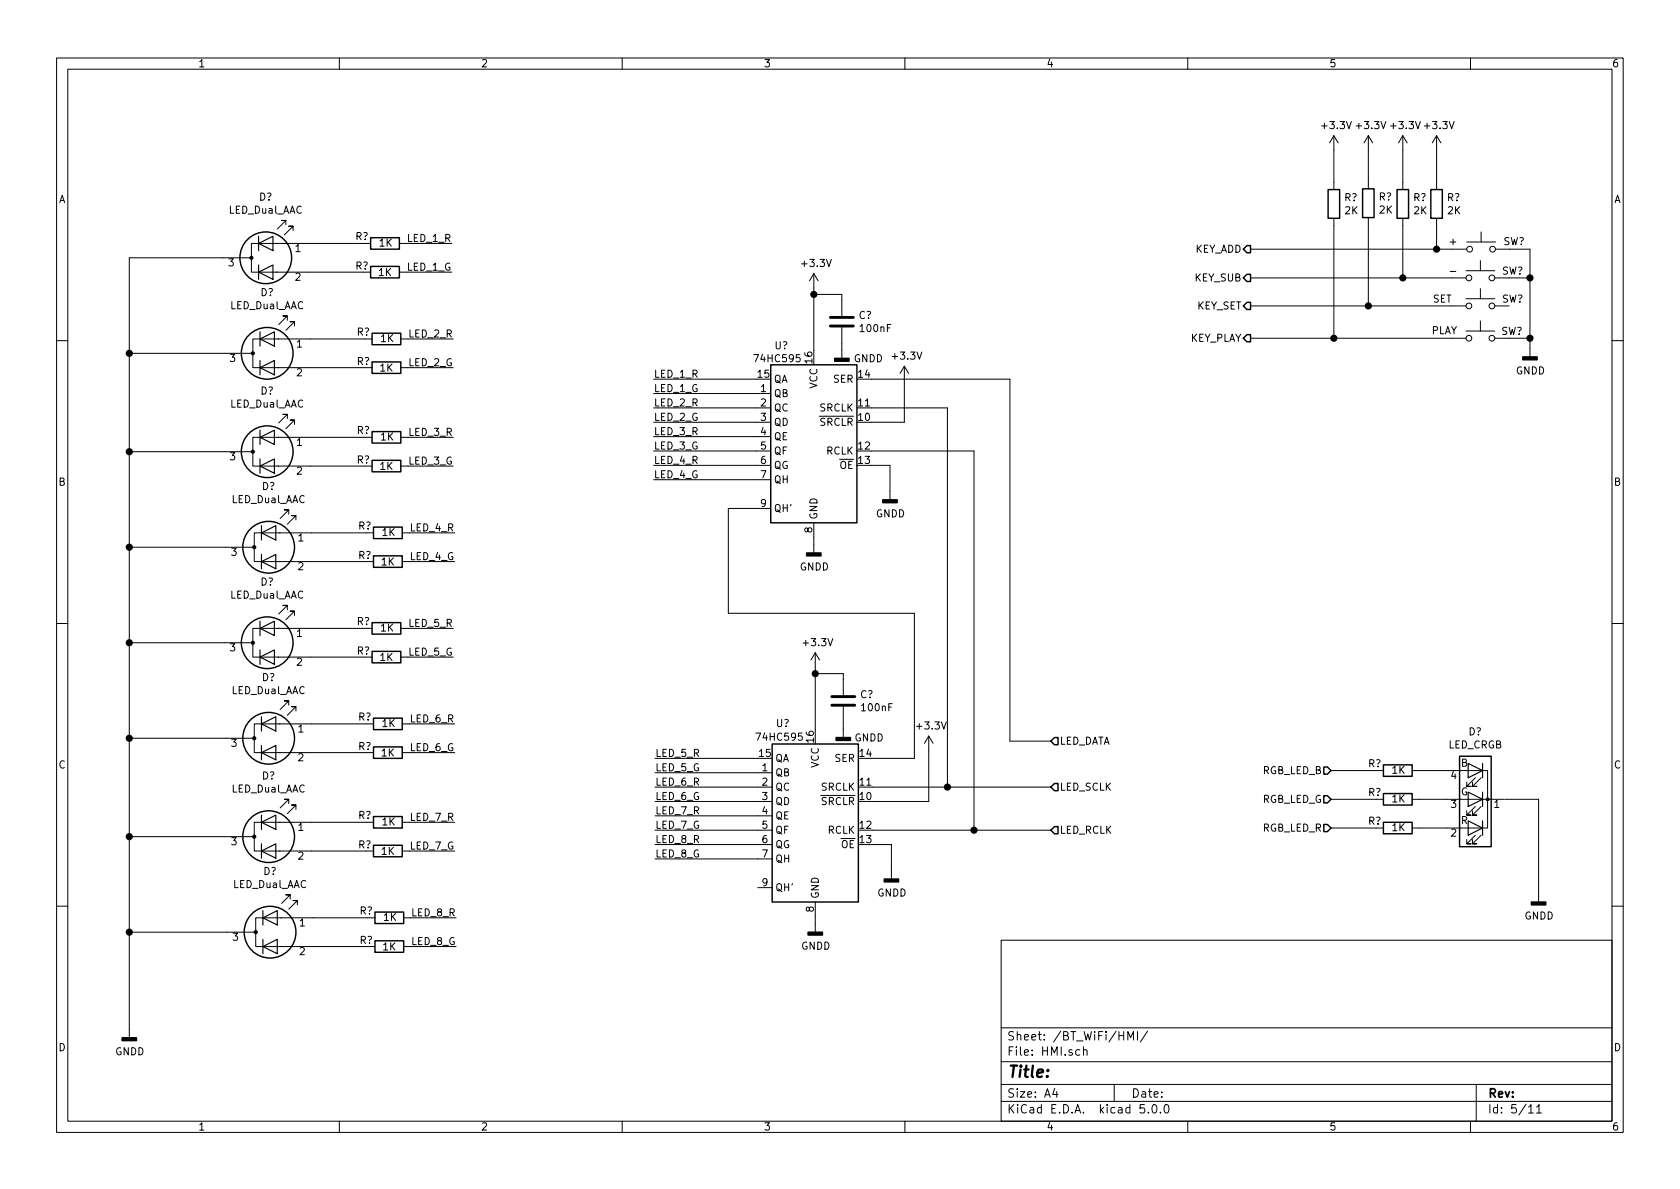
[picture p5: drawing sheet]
EESchema Schematic File Version 4
LIBS:DAC-cache
LIBS:ZK_Power-cache
EELAYER 26 0
EELAYER END
$Descr A4 11693 8268
encoding utf-8
Sheet 5 11
Title ""
Date ""
Rev ""
Comp ""
Comment1 ""
Comment2 ""
Comment3 ""
Comment4 ""
$EndDescr
$Comp
L Switch:SW_Push SW?
U 1 1
P 10310 1725
AR Path="/5B9CDC3B/5BAD1C0E" Ref="SW?"  Part="1" 
AR Path="/5B9CDC3B/5BACD452/5BAD1C0E" Ref="SW?"  Part="1" 
F 0 "SW?" H 10540 1780 50  0000 C CNN
F 1 "+" H 10115 1780 50  0000 C CNN
F 2 "" H 10310 1925 50  0001 C CNN
F 3 "" H 10310 1925 50  0001 C CNN
	1    10310 1725
	1    0    0    -1  
$EndComp
$Comp
L Switch:SW_Push SW?
U 1 1
P 10305 1925
AR Path="/5B9CDC3B/5BAD1C15" Ref="SW?"  Part="1" 
AR Path="/5B9CDC3B/5BACD452/5BAD1C15" Ref="SW?"  Part="1" 
F 0 "SW?" H 10530 1975 50  0000 C CNN
F 1 "-" H 10115 1975 50  0000 C CNN
F 2 "" H 10305 2125 50  0001 C CNN
F 3 "" H 10305 2125 50  0001 C CNN
	1    10305 1925
	1    0    0    -1  
$EndComp
$Comp
L Switch:SW_Push SW?
U 1 1
P 10305 2120
AR Path="/5B9CDC3B/5BAD1C1C" Ref="SW?"  Part="1" 
AR Path="/5B9CDC3B/5BACD452/5BAD1C1C" Ref="SW?"  Part="1" 
F 0 "SW?" H 10530 2170 50  0000 C CNN
F 1 "SET" H 10040 2170 50  0000 C CNN
F 2 "" H 10305 2320 50  0001 C CNN
F 3 "" H 10305 2320 50  0001 C CNN
	1    10305 2120
	1    0    0    -1  
$EndComp
$Comp
L Switch:SW_Push SW?
U 1 1
P 10305 2345
AR Path="/5B9CDC3B/5BAD1C23" Ref="SW?"  Part="1" 
AR Path="/5B9CDC3B/5BACD452/5BAD1C23" Ref="SW?"  Part="1" 
F 0 "SW?" H 10525 2395 50  0000 C CNN
F 1 "PLAY" H 10055 2400 50  0000 C CNN
F 2 "" H 10305 2545 50  0001 C CNN
F 3 "" H 10305 2545 50  0001 C CNN
	1    10305 2345
	1    0    0    -1  
$EndComp
Wire Wire Line
	10510 1725 10650 1725
Wire Wire Line
	10650 1725 10650 1925
$Comp
L power:GNDD #PWR?
U 1 1
P 10650 2415
AR Path="/5B9CDC3B/5BAD1C2C" Ref="#PWR?"  Part="1" 
AR Path="/5B9CDC3B/5BACD452/5BAD1C2C" Ref="#PWR?"  Part="1" 
F 0 "#PWR?" H 10650 2165 50  0001 C CNN
F 1 "GNDD" H 10654 2260 50  0000 C CNN
F 2 "" H 10650 2415 50  0001 C CNN
F 3 "" H 10650 2415 50  0001 C CNN
	1    10650 2415
	1    0    0    -1  
$EndComp
Wire Wire Line
	10505 1925 10650 1925
$Comp
L Device:R R?
U 1 1
P 9765 1410
AR Path="/5B9CDC3B/5BAD1C33" Ref="R?"  Part="1" 
AR Path="/5B9CDC3B/5BACD452/5BAD1C33" Ref="R?"  Part="1" 
F 0 "R?" H 9835 1456 50  0000 L CNN
F 1 "2K" H 9835 1365 50  0000 L CNN
F 2 "" V 9695 1410 50  0001 C CNN
F 3 "~" H 9765 1410 50  0001 C CNN
	1    9765 1410
	1    0    0    -1  
$EndComp
$Comp
L Device:R R?
U 1 1
P 10000 1410
AR Path="/5B9CDC3B/5BAD1C3A" Ref="R?"  Part="1" 
AR Path="/5B9CDC3B/5BACD452/5BAD1C3A" Ref="R?"  Part="1" 
F 0 "R?" H 10070 1456 50  0000 L CNN
F 1 "2K" H 10070 1365 50  0000 L CNN
F 2 "" V 9930 1410 50  0001 C CNN
F 3 "~" H 10000 1410 50  0001 C CNN
	1    10000 1410
	1    0    0    -1  
$EndComp
Wire Wire Line
	9765 1260 9765 1035
$Comp
L power:+3.3V #PWR?
U 1 1
P 9765 1035
AR Path="/5B9CDC3B/5BAD1C42" Ref="#PWR?"  Part="1" 
AR Path="/5B9CDC3B/5BACD452/5BAD1C42" Ref="#PWR?"  Part="1" 
F 0 "#PWR?" H 9765 885 50  0001 C CNN
F 1 "+3.3V" H 9780 1208 50  0000 C CNN
F 2 "" H 9765 1035 50  0001 C CNN
F 3 "" H 9765 1035 50  0001 C CNN
	1    9765 1035
	1    0    0    -1  
$EndComp
Wire Wire Line
	10000 1260 10000 1035
$Comp
L power:+3.3V #PWR?
U 1 1
P 10000 1035
AR Path="/5B9CDC3B/5BAD1C49" Ref="#PWR?"  Part="1" 
AR Path="/5B9CDC3B/5BACD452/5BAD1C49" Ref="#PWR?"  Part="1" 
F 0 "#PWR?" H 10000 885 50  0001 C CNN
F 1 "+3.3V" H 10015 1208 50  0000 C CNN
F 2 "" H 10000 1035 50  0001 C CNN
F 3 "" H 10000 1035 50  0001 C CNN
	1    10000 1035
	1    0    0    -1  
$EndComp
$Comp
L Device:R R?
U 1 1
P 9285 1410
AR Path="/5B9CDC3B/5BAD1C4F" Ref="R?"  Part="1" 
AR Path="/5B9CDC3B/5BACD452/5BAD1C4F" Ref="R?"  Part="1" 
F 0 "R?" H 9355 1456 50  0000 L CNN
F 1 "2K" H 9355 1365 50  0000 L CNN
F 2 "" V 9215 1410 50  0001 C CNN
F 3 "~" H 9285 1410 50  0001 C CNN
	1    9285 1410
	1    0    0    -1  
$EndComp
$Comp
L Device:R R?
U 1 1
P 9525 1405
AR Path="/5B9CDC3B/5BAD1C56" Ref="R?"  Part="1" 
AR Path="/5B9CDC3B/5BACD452/5BAD1C56" Ref="R?"  Part="1" 
F 0 "R?" H 9595 1451 50  0000 L CNN
F 1 "2K" H 9595 1360 50  0000 L CNN
F 2 "" V 9455 1405 50  0001 C CNN
F 3 "~" H 9525 1405 50  0001 C CNN
	1    9525 1405
	1    0    0    -1  
$EndComp
Wire Wire Line
	9285 1260 9285 1035
$Comp
L power:+3.3V #PWR?
U 1 1
P 9285 1035
AR Path="/5B9CDC3B/5BAD1C5E" Ref="#PWR?"  Part="1" 
AR Path="/5B9CDC3B/5BACD452/5BAD1C5E" Ref="#PWR?"  Part="1" 
F 0 "#PWR?" H 9285 885 50  0001 C CNN
F 1 "+3.3V" H 9300 1208 50  0000 C CNN
F 2 "" H 9285 1035 50  0001 C CNN
F 3 "" H 9285 1035 50  0001 C CNN
	1    9285 1035
	1    0    0    -1  
$EndComp
Wire Wire Line
	9525 1255 9525 1035
$Comp
L power:+3.3V #PWR?
U 1 1
P 9525 1035
AR Path="/5B9CDC3B/5BAD1C65" Ref="#PWR?"  Part="1" 
AR Path="/5B9CDC3B/5BACD452/5BAD1C65" Ref="#PWR?"  Part="1" 
F 0 "#PWR?" H 9525 885 50  0001 C CNN
F 1 "+3.3V" H 9540 1208 50  0000 C CNN
F 2 "" H 9525 1035 50  0001 C CNN
F 3 "" H 9525 1035 50  0001 C CNN
	1    9525 1035
	1    0    0    -1  
$EndComp
Wire Wire Line
	8705 1725 10000 1725
Wire Wire Line
	8705 1925 9765 1925
Wire Wire Line
	8705 2120 9525 2120
Wire Wire Line
	8705 2345 9285 2345
Wire Wire Line
	10000 1560 10000 1725
Connection ~ 10000 1725
Wire Wire Line
	10000 1725 10110 1725
Wire Wire Line
	9765 1560 9765 1925
Connection ~ 9765 1925
Wire Wire Line
	9765 1925 10105 1925
Wire Wire Line
	9525 1555 9525 2120
Connection ~ 9525 2120
Wire Wire Line
	9525 2120 10105 2120
Wire Wire Line
	9285 1560 9285 2345
Connection ~ 9285 2345
Wire Wire Line
	9285 2345 10105 2345
Connection ~ 10650 1925
Wire Wire Line
	10650 1925 10650 2345
Wire Wire Line
	10505 2345 10650 2345
Connection ~ 10650 2345
Wire Wire Line
	10650 2345 10650 2415
$Comp
L Device:LED_Dual_AAC D?
U 1 1
P 1850 1785
F 0 "D?" H 1850 2210 50  0000 C CNN
F 1 "LED_Dual_AAC" H 1850 2119 50  0000 C CNN
F 2 "" H 1850 1785 50  0001 C CNN
F 3 "~" H 1850 1785 50  0001 C CNN
	1    1850 1785
	1    0    0    -1  
$EndComp
$Comp
L Device:R R?
U 1 1
P 2680 1685
F 0 "R?" V 2630 1525 50  0000 C CNN
F 1 "1K" V 2675 1690 50  0000 C CNN
F 2 "" V 2610 1685 50  0001 C CNN
F 3 "~" H 2680 1685 50  0001 C CNN
	1    2680 1685
	0    1    1    0   
$EndComp
$Comp
L Device:R R?
U 1 1
P 2680 1885
F 0 "R?" V 2635 1725 50  0000 C CNN
F 1 "1K" V 2680 1885 50  0000 C CNN
F 2 "" V 2610 1885 50  0001 C CNN
F 3 "~" H 2680 1885 50  0001 C CNN
	1    2680 1885
	0    1    1    0   
$EndComp
Wire Wire Line
	2530 1885 2150 1885
Wire Wire Line
	2530 1685 2150 1685
$Comp
L Device:LED_Dual_AAC D?
U 1 1
P 1860 2450
F 0 "D?" H 1860 2875 50  0000 C CNN
F 1 "LED_Dual_AAC" H 1860 2784 50  0000 C CNN
F 2 "" H 1860 2450 50  0001 C CNN
F 3 "~" H 1860 2450 50  0001 C CNN
	1    1860 2450
	1    0    0    -1  
$EndComp
$Comp
L Device:R R?
U 1 1
P 2690 2350
F 0 "R?" V 2640 2190 50  0000 C CNN
F 1 "1K" V 2685 2355 50  0000 C CNN
F 2 "" V 2620 2350 50  0001 C CNN
F 3 "~" H 2690 2350 50  0001 C CNN
	1    2690 2350
	0    1    1    0   
$EndComp
$Comp
L Device:R R?
U 1 1
P 2690 2550
F 0 "R?" V 2645 2390 50  0000 C CNN
F 1 "1K" V 2690 2550 50  0000 C CNN
F 2 "" V 2620 2550 50  0001 C CNN
F 3 "~" H 2690 2550 50  0001 C CNN
	1    2690 2550
	0    1    1    0   
$EndComp
Wire Wire Line
	2540 2550 2160 2550
Wire Wire Line
	2540 2350 2160 2350
$Comp
L Device:LED_Dual_AAC D?
U 1 1
P 1860 3135
F 0 "D?" H 1860 3560 50  0000 C CNN
F 1 "LED_Dual_AAC" H 1860 3469 50  0000 C CNN
F 2 "" H 1860 3135 50  0001 C CNN
F 3 "~" H 1860 3135 50  0001 C CNN
	1    1860 3135
	1    0    0    -1  
$EndComp
$Comp
L Device:R R?
U 1 1
P 2690 3035
F 0 "R?" V 2640 2875 50  0000 C CNN
F 1 "1K" V 2685 3040 50  0000 C CNN
F 2 "" V 2620 3035 50  0001 C CNN
F 3 "~" H 2690 3035 50  0001 C CNN
	1    2690 3035
	0    1    1    0   
$EndComp
$Comp
L Device:R R?
U 1 1
P 2690 3235
F 0 "R?" V 2645 3075 50  0000 C CNN
F 1 "1K" V 2690 3235 50  0000 C CNN
F 2 "" V 2620 3235 50  0001 C CNN
F 3 "~" H 2690 3235 50  0001 C CNN
	1    2690 3235
	0    1    1    0   
$EndComp
Wire Wire Line
	2540 3235 2160 3235
Wire Wire Line
	2540 3035 2160 3035
Wire Wire Line
	2840 3235 3155 3235
$Comp
L Device:LED_Dual_AAC D?
U 1 1
P 1870 3800
F 0 "D?" H 1870 4225 50  0000 C CNN
F 1 "LED_Dual_AAC" H 1870 4134 50  0000 C CNN
F 2 "" H 1870 3800 50  0001 C CNN
F 3 "~" H 1870 3800 50  0001 C CNN
	1    1870 3800
	1    0    0    -1  
$EndComp
$Comp
L Device:R R?
U 1 1
P 2700 3700
F 0 "R?" V 2650 3540 50  0000 C CNN
F 1 "1K" V 2695 3705 50  0000 C CNN
F 2 "" V 2630 3700 50  0001 C CNN
F 3 "~" H 2700 3700 50  0001 C CNN
	1    2700 3700
	0    1    1    0   
$EndComp
$Comp
L Device:R R?
U 1 1
P 2700 3900
F 0 "R?" V 2655 3740 50  0000 C CNN
F 1 "1K" V 2700 3900 50  0000 C CNN
F 2 "" V 2630 3900 50  0001 C CNN
F 3 "~" H 2700 3900 50  0001 C CNN
	1    2700 3900
	0    1    1    0   
$EndComp
Wire Wire Line
	2550 3900 2170 3900
Wire Wire Line
	2550 3700 2170 3700
Wire Wire Line
	2850 3700 3165 3700
Wire Wire Line
	2850 3900 3165 3900
$Comp
L Device:LED_Dual_AAC D?
U 1 1
P 1860 4465
F 0 "D?" H 1860 4890 50  0000 C CNN
F 1 "LED_Dual_AAC" H 1860 4799 50  0000 C CNN
F 2 "" H 1860 4465 50  0001 C CNN
F 3 "~" H 1860 4465 50  0001 C CNN
	1    1860 4465
	1    0    0    -1  
$EndComp
$Comp
L Device:R R?
U 1 1
P 2690 4365
F 0 "R?" V 2640 4205 50  0000 C CNN
F 1 "1K" V 2685 4370 50  0000 C CNN
F 2 "" V 2620 4365 50  0001 C CNN
F 3 "~" H 2690 4365 50  0001 C CNN
	1    2690 4365
	0    1    1    0   
$EndComp
$Comp
L Device:R R?
U 1 1
P 2690 4565
F 0 "R?" V 2645 4405 50  0000 C CNN
F 1 "1K" V 2690 4565 50  0000 C CNN
F 2 "" V 2620 4565 50  0001 C CNN
F 3 "~" H 2690 4565 50  0001 C CNN
	1    2690 4565
	0    1    1    0   
$EndComp
Wire Wire Line
	2540 4565 2160 4565
Wire Wire Line
	2540 4365 2160 4365
Wire Wire Line
	2840 4365 3155 4365
Wire Wire Line
	2840 4565 3155 4565
$Comp
L Device:LED_Dual_AAC D?
U 1 1
P 1870 5130
F 0 "D?" H 1870 5555 50  0000 C CNN
F 1 "LED_Dual_AAC" H 1870 5464 50  0000 C CNN
F 2 "" H 1870 5130 50  0001 C CNN
F 3 "~" H 1870 5130 50  0001 C CNN
	1    1870 5130
	1    0    0    -1  
$EndComp
$Comp
L Device:R R?
U 1 1
P 2700 5030
F 0 "R?" V 2650 4870 50  0000 C CNN
F 1 "1K" V 2695 5035 50  0000 C CNN
F 2 "" V 2630 5030 50  0001 C CNN
F 3 "~" H 2700 5030 50  0001 C CNN
	1    2700 5030
	0    1    1    0   
$EndComp
$Comp
L Device:R R?
U 1 1
P 2700 5230
F 0 "R?" V 2655 5070 50  0000 C CNN
F 1 "1K" V 2700 5230 50  0000 C CNN
F 2 "" V 2630 5230 50  0001 C CNN
F 3 "~" H 2700 5230 50  0001 C CNN
	1    2700 5230
	0    1    1    0   
$EndComp
Wire Wire Line
	2550 5230 2170 5230
Wire Wire Line
	2550 5030 2170 5030
Wire Wire Line
	2850 5030 3165 5030
Wire Wire Line
	2850 5230 3165 5230
$Comp
L Device:LED_Dual_AAC D?
U 1 1
P 1870 5815
F 0 "D?" H 1870 6240 50  0000 C CNN
F 1 "LED_Dual_AAC" H 1870 6149 50  0000 C CNN
F 2 "" H 1870 5815 50  0001 C CNN
F 3 "~" H 1870 5815 50  0001 C CNN
	1    1870 5815
	1    0    0    -1  
$EndComp
$Comp
L Device:R R?
U 1 1
P 2700 5715
F 0 "R?" V 2650 5555 50  0000 C CNN
F 1 "1K" V 2695 5720 50  0000 C CNN
F 2 "" V 2630 5715 50  0001 C CNN
F 3 "~" H 2700 5715 50  0001 C CNN
	1    2700 5715
	0    1    1    0   
$EndComp
$Comp
L Device:R R?
U 1 1
P 2700 5915
F 0 "R?" V 2655 5755 50  0000 C CNN
F 1 "1K" V 2700 5915 50  0000 C CNN
F 2 "" V 2630 5915 50  0001 C CNN
F 3 "~" H 2700 5915 50  0001 C CNN
	1    2700 5915
	0    1    1    0   
$EndComp
Wire Wire Line
	2550 5915 2170 5915
Wire Wire Line
	2550 5715 2170 5715
Wire Wire Line
	2850 5715 3165 5715
Wire Wire Line
	2850 5915 3165 5915
$Comp
L Device:LED_Dual_AAC D?
U 1 1
P 1880 6480
F 0 "D?" H 1880 6905 50  0000 C CNN
F 1 "LED_Dual_AAC" H 1880 6814 50  0000 C CNN
F 2 "" H 1880 6480 50  0001 C CNN
F 3 "~" H 1880 6480 50  0001 C CNN
	1    1880 6480
	1    0    0    -1  
$EndComp
$Comp
L Device:R R?
U 1 1
P 2710 6380
F 0 "R?" V 2660 6220 50  0000 C CNN
F 1 "1K" V 2705 6385 50  0000 C CNN
F 2 "" V 2640 6380 50  0001 C CNN
F 3 "~" H 2710 6380 50  0001 C CNN
	1    2710 6380
	0    1    1    0   
$EndComp
$Comp
L Device:R R?
U 1 1
P 2710 6580
F 0 "R?" V 2665 6420 50  0000 C CNN
F 1 "1K" V 2710 6580 50  0000 C CNN
F 2 "" V 2640 6580 50  0001 C CNN
F 3 "~" H 2710 6580 50  0001 C CNN
	1    2710 6580
	0    1    1    0   
$EndComp
Wire Wire Line
	2560 6580 2180 6580
Wire Wire Line
	2560 6380 2180 6380
Wire Wire Line
	2860 6380 3175 6380
Wire Wire Line
	2860 6580 3175 6580
Wire Wire Line
	900  1785 900  2450
Wire Wire Line
	900  1785 1550 1785
$Comp
L power:GNDD #PWR?
U 1 1
P 900 7155
F 0 "#PWR?" H 900 6905 50  0001 C CNN
F 1 "GNDD" H 904 7000 50  0000 C CNN
F 2 "" H 900 7155 50  0001 C CNN
F 3 "" H 900 7155 50  0001 C CNN
	1    900  7155
	1    0    0    -1  
$EndComp
Wire Wire Line
	900  6480 1580 6480
Connection ~ 900  6480
Wire Wire Line
	900  6480 900  7155
Wire Wire Line
	900  5815 1570 5815
Connection ~ 900  5815
Wire Wire Line
	900  5815 900  6480
Wire Wire Line
	900  5130 1570 5130
Connection ~ 900  5130
Wire Wire Line
	900  5130 900  5815
Wire Wire Line
	900  4465 1560 4465
Connection ~ 900  4465
Wire Wire Line
	900  4465 900  5130
Wire Wire Line
	900  3800 1570 3800
Connection ~ 900  3800
Wire Wire Line
	900  3800 900  4465
Wire Wire Line
	900  3135 1560 3135
Connection ~ 900  3135
Wire Wire Line
	900  3135 900  3800
Wire Wire Line
	900  2450 1560 2450
Connection ~ 900  2450
Wire Wire Line
	900  2450 900  3135
$Comp
L Device:LED_CRGB D?
U 1 1
P 10270 5555
F 0 "D?" H 10270 5088 50  0000 C CNN
F 1 "LED_CRGB" H 10270 5179 50  0000 C CNN
F 2 "" H 10270 5505 50  0001 C CNN
F 3 "~" H 10270 5505 50  0001 C CNN
	1    10270 5555
	-1   0    0    1   
$EndComp
$Comp
L Device:R R?
U 1 1
P 9730 5355
F 0 "R?" V 9680 5195 50  0000 C CNN
F 1 "1K" V 9725 5360 50  0000 C CNN
F 2 "" V 9660 5355 50  0001 C CNN
F 3 "~" H 9730 5355 50  0001 C CNN
	1    9730 5355
	0    1    1    0   
$EndComp
Wire Wire Line
	9880 5355 10070 5355
$Comp
L Device:R R?
U 1 1
P 9730 5555
F 0 "R?" V 9680 5395 50  0000 C CNN
F 1 "1K" V 9725 5560 50  0000 C CNN
F 2 "" V 9660 5555 50  0001 C CNN
F 3 "~" H 9730 5555 50  0001 C CNN
	1    9730 5555
	0    1    1    0   
$EndComp
Wire Wire Line
	9880 5555 10070 5555
$Comp
L Device:R R?
U 1 1
P 9730 5755
F 0 "R?" V 9680 5595 50  0000 C CNN
F 1 "1K" V 9725 5760 50  0000 C CNN
F 2 "" V 9660 5755 50  0001 C CNN
F 3 "~" H 9730 5755 50  0001 C CNN
	1    9730 5755
	0    1    1    0   
$EndComp
Wire Wire Line
	9880 5755 10070 5755
Wire Wire Line
	9580 5355 9265 5355
Wire Wire Line
	9580 5555 9265 5555
Wire Wire Line
	9580 5755 9265 5755
Text HLabel 9265 5755 0    50   Input ~ 0
RGB_LED_R
Text HLabel 9265 5555 0    50   Input ~ 0
RGB_LED_G
Text HLabel 9265 5355 0    50   Input ~ 0
RGB_LED_B
Wire Wire Line
	10475 5555 10710 5555
Wire Wire Line
	10710 5555 10710 6210
$Comp
L power:GNDD #PWR?
U 1 1
P 10710 6210
F 0 "#PWR?" H 10710 5960 50  0001 C CNN
F 1 "GNDD" H 10714 6055 50  0000 C CNN
F 2 "" H 10710 6210 50  0001 C CNN
F 3 "" H 10710 6210 50  0001 C CNN
	1    10710 6210
	1    0    0    -1  
$EndComp
Wire Wire Line
	2840 3035 3155 3035
Wire Wire Line
	2840 2550 3155 2550
Wire Wire Line
	2840 2350 3155 2350
Wire Wire Line
	2830 1885 3145 1885
Wire Wire Line
	2830 1685 3145 1685
$Comp
L 74xx:74HC595 U?
U 1 1
P 5665 3030
F 0 "U?" H 5890 3665 50  0000 C CNN
F 1 "74HC595" H 5920 3575 50  0000 C CNN
F 2 "" H 5665 3030 50  0001 C CNN
F 3 "http://www.ti.com/lit/ds/symlink/sn74hc595.pdf" H 5665 3030 50  0001 C CNN
	1    5665 3030
	-1   0    0    -1  
$EndComp
Text Label 3145 1685 2    50   ~ 0
LED_1_R
Text Label 3145 1885 2    50   ~ 0
LED_1_G
Text Label 3155 2350 2    50   ~ 0
LED_2_R
Text Label 3155 2550 2    50   ~ 0
LED_2_G
Text Label 3155 3035 2    50   ~ 0
LED_3_R
Text Label 3155 3235 2    50   ~ 0
LED_3_G
Text Label 3165 3700 2    50   ~ 0
LED_4_R
Text Label 3165 3900 2    50   ~ 0
LED_4_G
Text Label 3155 4365 2    50   ~ 0
LED_5_R
Text Label 3155 4565 2    50   ~ 0
LED_5_G
Text Label 3165 5030 2    50   ~ 0
LED_6_R
Text Label 3165 5230 2    50   ~ 0
LED_6_G
Text Label 3165 5715 2    50   ~ 0
LED_7_R
Text Label 3165 5915 2    50   ~ 0
LED_7_G
Text Label 3175 6380 2    50   ~ 0
LED_8_R
Text Label 3175 6580 2    50   ~ 0
LED_8_G
Wire Wire Line
	5265 2630 4550 2630
Wire Wire Line
	5265 2730 4550 2730
Wire Wire Line
	5265 2830 4550 2830
Wire Wire Line
	5265 2930 4550 2930
Wire Wire Line
	5265 3030 4550 3030
Wire Wire Line
	5265 3130 4550 3130
Wire Wire Line
	5265 3230 4550 3230
Wire Wire Line
	5265 3330 4550 3330
Text Label 4550 2630 0    50   ~ 0
LED_1_R
Text Label 4550 2730 0    50   ~ 0
LED_1_G
Text Label 4550 2830 0    50   ~ 0
LED_2_R
Text Label 4550 2930 0    50   ~ 0
LED_2_G
Text Label 4550 3030 0    50   ~ 0
LED_3_R
Text Label 4550 3130 0    50   ~ 0
LED_3_G
Text Label 4550 3230 0    50   ~ 0
LED_4_R
Text Label 4550 3330 0    50   ~ 0
LED_4_G
$Comp
L 74xx:74HC595 U?
U 1 1
P 5675 5670
F 0 "U?" H 5900 6315 50  0000 C CNN
F 1 "74HC595" H 5925 6220 50  0000 C CNN
F 2 "" H 5675 5670 50  0001 C CNN
F 3 "http://www.ti.com/lit/ds/symlink/sn74hc595.pdf" H 5675 5670 50  0001 C CNN
	1    5675 5670
	-1   0    0    -1  
$EndComp
Wire Wire Line
	5275 5270 4560 5270
Wire Wire Line
	5275 5370 4560 5370
Wire Wire Line
	5275 5470 4560 5470
Wire Wire Line
	5275 5570 4560 5570
Wire Wire Line
	5275 5670 4560 5670
Wire Wire Line
	5275 5770 4560 5770
Wire Wire Line
	5275 5870 4560 5870
Wire Wire Line
	5275 5970 4560 5970
Text Label 4560 5270 0    50   ~ 0
LED_5_R
Text Label 4560 5370 0    50   ~ 0
LED_5_G
Text Label 4560 5470 0    50   ~ 0
LED_6_R
Text Label 4560 5570 0    50   ~ 0
LED_6_G
Text Label 4560 5670 0    50   ~ 0
LED_7_R
Text Label 4560 5770 0    50   ~ 0
LED_7_G
Text Label 4560 5870 0    50   ~ 0
LED_8_R
Text Label 4560 5970 0    50   ~ 0
LED_8_G
Text HLabel 8705 1725 0    50   Output ~ 0
KEY_ADD
Text HLabel 8705 1925 0    50   Output ~ 0
KEY_SUB
Text HLabel 8705 2120 0    50   Output ~ 0
KEY_SET
Text HLabel 8705 2345 0    50   Output ~ 0
KEY_PLAY
$Comp
L power:GNDD #PWR?
U 1 1
P 5665 3780
F 0 "#PWR?" H 5665 3530 50  0001 C CNN
F 1 "GNDD" H 5669 3625 50  0000 C CNN
F 2 "" H 5665 3780 50  0001 C CNN
F 3 "" H 5665 3780 50  0001 C CNN
	1    5665 3780
	1    0    0    -1  
$EndComp
Wire Wire Line
	5665 3780 5665 3730
Wire Wire Line
	5265 3530 5070 3530
Wire Wire Line
	5070 3530 5070 4260
Wire Wire Line
	5070 4260 6365 4260
Wire Wire Line
	6365 4260 6365 5270
Wire Wire Line
	6365 5270 6075 5270
Wire Wire Line
	5675 5070 5675 4680
$Comp
L power:+3.3V #PWR?
U 1 1
P 5675 4635
F 0 "#PWR?" H 5675 4485 50  0001 C CNN
F 1 "+3.3V" H 5690 4808 50  0000 C CNN
F 2 "" H 5675 4635 50  0001 C CNN
F 3 "" H 5675 4635 50  0001 C CNN
	1    5675 4635
	1    0    0    -1  
$EndComp
$Comp
L Device:C C?
U 1 1
P 5870 4870
F 0 "C?" H 5985 4916 50  0000 L CNN
F 1 "100nF" H 5985 4825 50  0000 L CNN
F 2 "" H 5908 4720 50  0001 C CNN
F 3 "~" H 5870 4870 50  0001 C CNN
	1    5870 4870
	1    0    0    -1  
$EndComp
Wire Wire Line
	5675 4680 5870 4680
Wire Wire Line
	5870 4680 5870 4720
Connection ~ 5675 4680
Wire Wire Line
	5675 4680 5675 4635
$Comp
L power:GNDD #PWR?
U 1 1
P 5870 5065
F 0 "#PWR?" H 5870 4815 50  0001 C CNN
F 1 "GNDD" H 6050 5005 50  0000 C CNN
F 2 "" H 5870 5065 50  0001 C CNN
F 3 "" H 5870 5065 50  0001 C CNN
	1    5870 5065
	1    0    0    -1  
$EndComp
Wire Wire Line
	5870 5065 5870 5020
Wire Wire Line
	5665 2430 5665 2040
$Comp
L power:+3.3V #PWR?
U 1 1
P 5665 1995
F 0 "#PWR?" H 5665 1845 50  0001 C CNN
F 1 "+3.3V" H 5680 2168 50  0000 C CNN
F 2 "" H 5665 1995 50  0001 C CNN
F 3 "" H 5665 1995 50  0001 C CNN
	1    5665 1995
	1    0    0    -1  
$EndComp
$Comp
L Device:C C?
U 1 1
P 5860 2230
F 0 "C?" H 5975 2276 50  0000 L CNN
F 1 "100nF" H 5975 2185 50  0000 L CNN
F 2 "" H 5898 2080 50  0001 C CNN
F 3 "~" H 5860 2230 50  0001 C CNN
	1    5860 2230
	1    0    0    -1  
$EndComp
Wire Wire Line
	5665 2040 5860 2040
Wire Wire Line
	5860 2040 5860 2080
Connection ~ 5665 2040
Wire Wire Line
	5665 2040 5665 1995
Wire Wire Line
	5860 2425 5860 2380
$Comp
L power:GNDD #PWR?
U 1 1
P 5860 2425
F 0 "#PWR?" H 5860 2175 50  0001 C CNN
F 1 "GNDD" H 6045 2365 50  0000 C CNN
F 2 "" H 5860 2425 50  0001 C CNN
F 3 "" H 5860 2425 50  0001 C CNN
	1    5860 2425
	1    0    0    -1  
$EndComp
Wire Wire Line
	6065 2830 6595 2830
Wire Wire Line
	6595 2830 6595 5470
Wire Wire Line
	6595 5470 6075 5470
Wire Wire Line
	6595 5470 7315 5470
Connection ~ 6595 5470
Text HLabel 7315 5470 2    50   Input ~ 0
LED_SCLK
Wire Wire Line
	6065 2930 6295 2930
Wire Wire Line
	6295 2930 6295 2640
$Comp
L power:+3.3V #PWR?
U 1 1
P 6295 2640
F 0 "#PWR?" H 6295 2490 50  0001 C CNN
F 1 "+3.3V" H 6310 2813 50  0000 C CNN
F 2 "" H 6295 2640 50  0001 C CNN
F 3 "" H 6295 2640 50  0001 C CNN
	1    6295 2640
	1    0    0    -1  
$EndComp
Wire Wire Line
	6075 5570 6465 5570
Wire Wire Line
	6465 5570 6465 5215
$Comp
L power:+3.3V #PWR?
U 1 1
P 6465 5215
F 0 "#PWR?" H 6465 5065 50  0001 C CNN
F 1 "+3.3V" H 6480 5388 50  0000 C CNN
F 2 "" H 6465 5215 50  0001 C CNN
F 3 "" H 6465 5215 50  0001 C CNN
	1    6465 5215
	1    0    0    -1  
$EndComp
Wire Wire Line
	6065 3130 6780 3130
Wire Wire Line
	6780 3130 6780 5770
Wire Wire Line
	6780 5770 6075 5770
Wire Wire Line
	6780 5770 7315 5770
Connection ~ 6780 5770
Text HLabel 7315 5770 2    50   Input ~ 0
LED_RCLK
Wire Wire Line
	6065 3230 6195 3230
Wire Wire Line
	6195 3230 6195 3410
$Comp
L power:GNDD #PWR?
U 1 1
P 6195 3410
F 0 "#PWR?" H 6195 3160 50  0001 C CNN
F 1 "GNDD" H 6199 3255 50  0000 C CNN
F 2 "" H 6195 3410 50  0001 C CNN
F 3 "" H 6195 3410 50  0001 C CNN
	1    6195 3410
	1    0    0    -1  
$EndComp
Wire Wire Line
	6075 5870 6205 5870
Wire Wire Line
	6205 5870 6205 6050
$Comp
L power:GNDD #PWR?
U 1 1
P 6205 6050
F 0 "#PWR?" H 6205 5800 50  0001 C CNN
F 1 "GNDD" H 6209 5895 50  0000 C CNN
F 2 "" H 6205 6050 50  0001 C CNN
F 3 "" H 6205 6050 50  0001 C CNN
	1    6205 6050
	1    0    0    -1  
$EndComp
$Comp
L power:GNDD #PWR?
U 1 1
P 5675 6420
F 0 "#PWR?" H 5675 6170 50  0001 C CNN
F 1 "GNDD" H 5679 6265 50  0000 C CNN
F 2 "" H 5675 6420 50  0001 C CNN
F 3 "" H 5675 6420 50  0001 C CNN
	1    5675 6420
	1    0    0    -1  
$EndComp
Wire Wire Line
	5675 6420 5675 6370
Wire Wire Line
	7030 2630 7030 5150
Wire Wire Line
	7030 5150 7315 5150
Wire Wire Line
	6065 2630 7030 2630
Text HLabel 7315 5150 2    50   Input ~ 0
LED_DATA
$EndSCHEMATC
